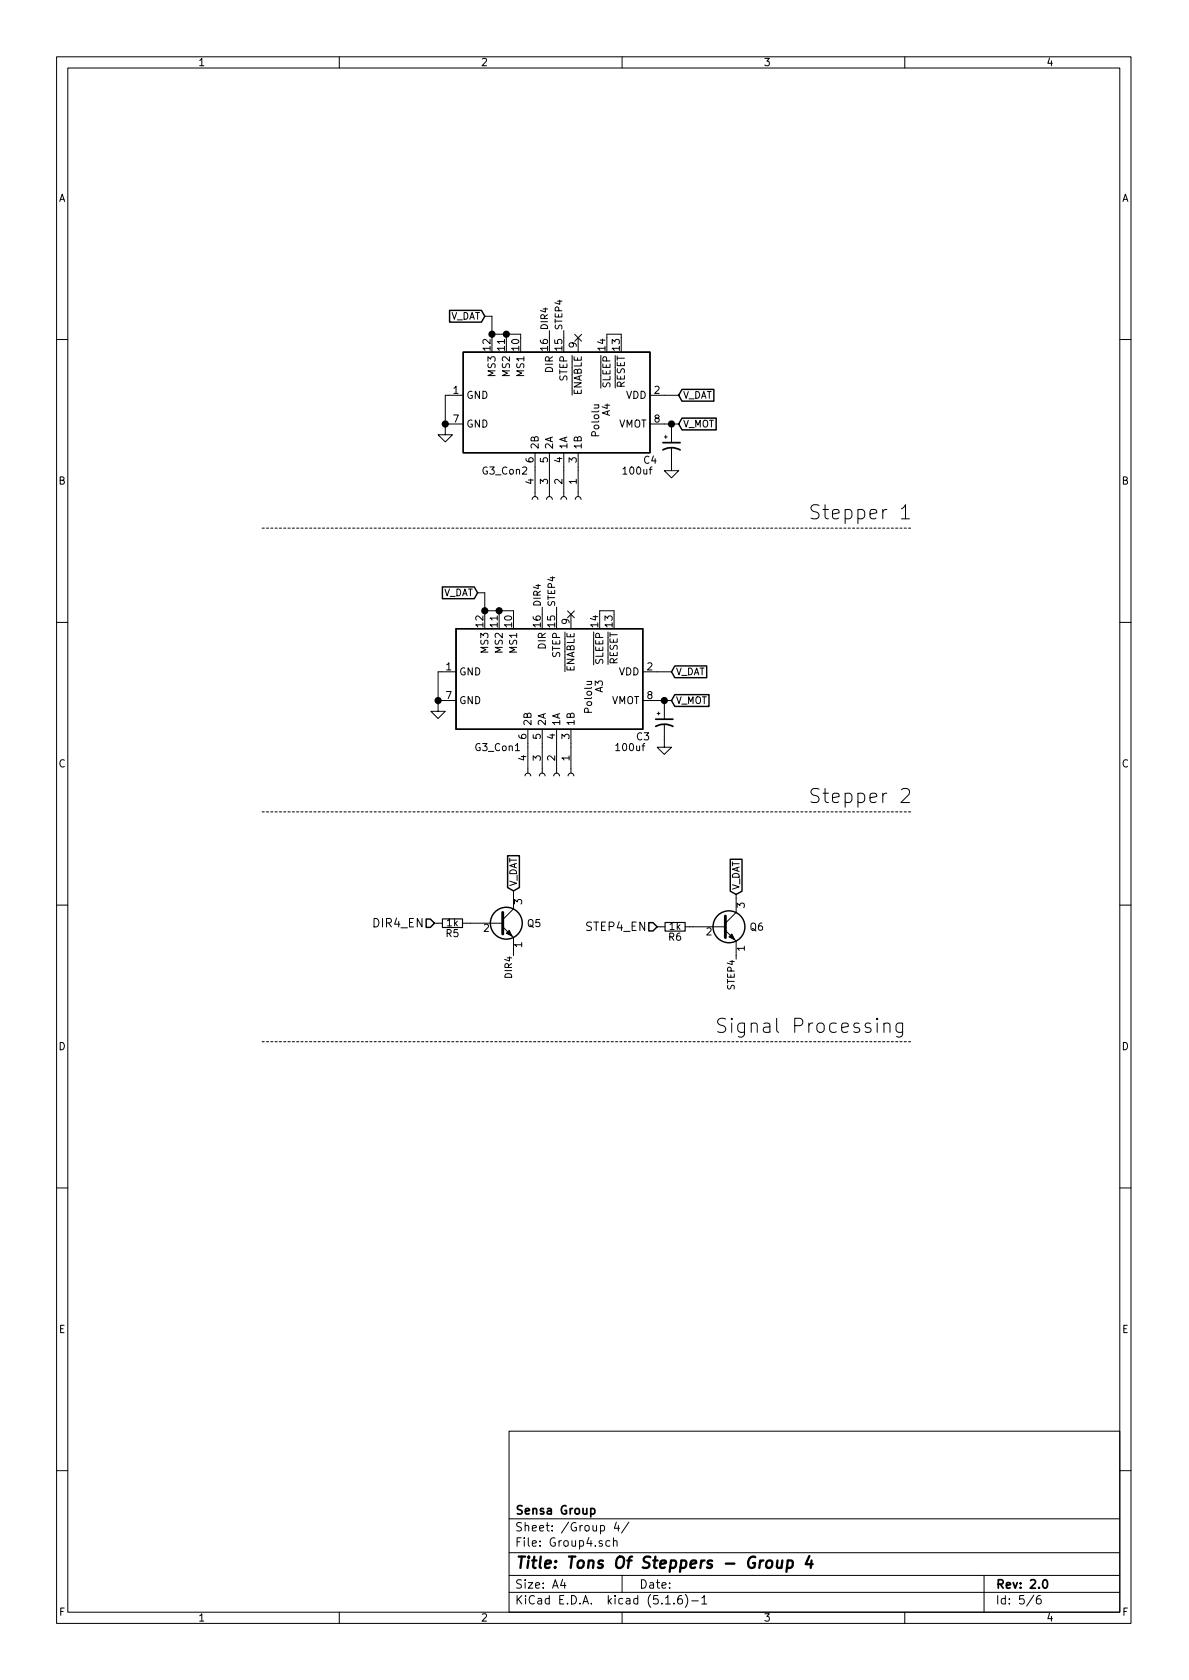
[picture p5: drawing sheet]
<svg xmlns="http://www.w3.org/2000/svg" width="210mm" height="297mm" viewBox="0 0 210 297" stroke-linecap="round" stroke-linejoin="round" font-family="sans-serif">
<g fill="none" stroke="#000" stroke-width=".18">
<path d="M10 10h190v277h-190zM12 12h186v273.1h-186zM60 10v2M110 10v2M160 10v2M85.7 55.9h1.3v3.8M87 59.1h5.1v.6M89.5 59.1v.6M97.2 58.5v1.2M99.7 58.5v1.2M101.6 59.1l1.2 1.2M102.2 59.7v2.6"/>
<path d="M102.8 59.1l-1.2 1.2M107.3 59.7v-.6h2.6v.6M10 60h2M78.7 75h3.2M81.9 69.9h-3.2v7h1.3l-1.3 1.2-1.2-1.2h1.2M105.1 71.6h.8M105.8 71.6l.1 .2-.1 .3h-.7M114.9 69.9h5.1M114.9 75h5.1M117.5 77.3h.5M117.7 77v.5M118.7 79.3v3.9h1.3l-1.3 1.3-1.2-1.3h1.2"/>
<path d="M118.7 75v3.3M198 60h2M94.1 88.3l.1-.3 .3-.2 .4 .1 .2 .4M94.6 80v7.8M96.6 88.3l.2-.3 .3-.2 .4 .1 .2 .4M97.2 80v7.8M99.2 88.3l.1-.3 .3-.2 .4 .1 .2 .4M99.7 80v7.8M101.7 88.3l.2-.3 .2-.2 .5 .1 .1 .4M102.2 80v7.8M159.4 90l.5-.4 .2-.4v2.5M159.4 91.7h1.4"/>
<path d="M10 110h2M80.6 118.8h-3.1v7h1.2l-1.2 1.2-1.3-1.2h1.3M84.5 104.8h1.2v3.8M85.7 108h5.1v.6M88.3 108v.6M95.9 107.4v1.2M98.4 107.4v1.2M100.4 108l1.2 1.2M101 108.6v2.6M101.6 108l-1.2 1.2M106 108.6v-.6h2.6v.6M113.7 118.8h5"/>
<path d="M198 110h2M77.5 123.9h3.1M92.8 137.2l.2-.3 .2-.2 .5 .1 .2 .4M93.3 128.9v7.8M95.4 137.2l.1-.3 .3-.2 .4 .1 .2 .4M95.9 128.9v7.8M97.9 137.2l.1-.3 .3-.2 .5 .1 .1 .4M98.4 128.9v7.8M100.5 137.2l.1-.3 .3-.2 .4 .1 .2 .4M101 128.9v7.8M103.8 120.5h.8M104.5 120.5l.1 .2v.3h-.8"/>
<path d="M113.7 123.9h5M116.2 126.1h.5M116.5 125.9v.5M117.5 128.2v3.9h1.2l-1.2 1.3-1.3-1.3h1.3M117.5 123.9v3.3M159.4 139.6l.4-.2h.6a.67 .67 0 0 1 .3 1.1l-1.4 1.4h1.5M90.8 157.5v3.2l-1.9 1.9M130.2 158.2v3.1l-1.9 1.9M10 160h2M76.8 163.2h1.4M81.8 163.2h7.1M88.9 163.9l1.9 1.9v3.1"/>
<path d="M116.2 163.9h1.4M121.2 163.9h7.1M128.3 164.5l1.9 1.9v3.2M198 160h2M155.1 180l-.1 .2 .1 .1 .1-.1-.1-.2v.3M156.3 181.1a.62 .62 0 0 1 1.1 .1v1.3M156.3 180.9v1.6M159.6 180.9v2a.67 .67 0 0 1-1.1 .3M159.6 181a.82 .82 0 0 0-1.1 .1l-.1 .2 .1 1 .4 .2 .7-.1M10 210h2M198 210h2M90 253h108v32.1h-108z"/>
<path d="M10 260h2M90 278.5h108M90 274.5h108M90 268.5h108M99.5 279.2l-.4 1.1h1M99.8 279.8v1M107.8 272.5l-.4-.1-.3 .3 .1 .6 .2 .1 .4-.1M108.5 272.5l.2-.1 .4 .1v.9M108.5 271.9v1.5M109 269.1l-.4 1.1h1M109.3 269.7v1M110 278.5v3"/>
<path d="M111.2 269.1l-1.3 2M174 278.5v6.6M198 260h2M60 285.1v1.9M90 281.5h108M110 285.1v1.9M117.7 283.6h.8M119.2 283.5v.1M120.5 282.1a.59 .59 0 0 0-.7 .6v.6l.2 .2 .4 .1 .2-.1 .1-.5-.2-.3h-.4l-.3 .3M121.2 281.9a1.71 1.71 0 0 1 0 2.3M122.3 283h1.2M124.1 282.5l.4-.4v1.5"/>
<path d="M124.1 283.6h.9M160 285.1v1.9M182.8 282l-1.2 2M184 282.1a.62 .62 0 0 0-.7 .6v.8l.3 .1 .4-.1 .1-.5-.1-.3h-.4l-.3 .3"/>
</g>
<path d="M117.2 79.5a3.2 3.2 0 0 1 3.1 0M117.2 78.3h3.1M116 128.4a3.2 3.2 0 0 1 3 0M116 127.2h3M104.5 266.8l.4-.1 .3 .3-.1 .6-.2 .1-.4-.1M184.5 279.5l.2-.2a.81 .81 0 0 1 .6 .6 .81 .81 0 0 1-.3 .8l-.1 .1a.79 .79 0 0 1-.4-1.3z" fill="none" stroke="#000" stroke-width=".3"/>
<path d="M135.7 276.1a.51 .51 0 0 1 .5-.2 .51 .51 0 0 1 .4 .4l-.1 .5a.56 .56 0 0 1-.5 .4 .56 .56 0 0 1-.5-.4zM137.5 275.9l-.1 1.2a.56 .56 0 0 0 .8-.1M138.4 275.9l-.2 1.3M139.3 276a.68 .68 0 0 1 .9 .1v.7a.66 .66 0 0 1-1 .3M139.3 275.9l-.2 2M143.1 275.1l-.6 1.5h1.2M143.5 275.9l-.1 1.3" fill="none" stroke="#000" stroke-width=".41"/>
<g fill="none" stroke="#000" stroke-width=".25">
<path d="M79.5 54.9h5.6l.6 1-.6 1.1h-5.6zM81.9 62.3h33v17.7h-33zM120.6 73.9h6v2.1h-6l-.6-1zM120.6 68.8h5.6v2.1h-5.6l-.6-1zM78.2 103.8h5.7l.6 1-.6 1.1h-5.7zM80.6 111.2h33.1v17.7h-33.1zM119.3 117.7h5.7v2.1h-5.7l-.6-1zM119.3 122.8h6.1v2.1h-6.1l-.6-1zM89.8 151.3h2v5.6l-1 .6-1-.6zM129.1 151.9h2.1v5.7l-1 .6-1.1-.6zM75.4 162.5h.7l.7 .7-.7 .8h-.7zM114.7 163.1h.8l.7 .8-.7 .7h-.8z"/>
<circle cx="89.5" cy="163.2" r="2.82"/>
<circle cx="128.9" cy="163.9" r="2.82"/>
</g>
<path d="M88.9 161.3v3.8M128.3 162v3.8" fill="none" stroke="#000" stroke-width=".51"/>
<path d="M90 164.5l.6 1-1.1-.5zM128.9 165.6l.5-.5 .5 1.1z" fill="#000" stroke="#000" stroke-width=".18"/>
<path d="M78.2 162.5h3.6v1.5h-3.6zM117.6 163.1h3.6v1.5h-3.6z" fill="none" stroke="#000" stroke-width=".2"/>
<path d="M46.4 93.4h114.9M46.4 143.5h114.9M46.4 184.2h114.9" fill="none" stroke="#000" stroke-width=".18" stroke-dasharray=".4 .4"/>
<g fill="#000" stroke="#000" stroke-width=".25">
<circle cx="87" cy="59.1" r=".51"/>
<circle cx="89.5" cy="59.1" r=".51"/>
<circle cx="78.7" cy="75" r=".51"/>
<circle cx="118.7" cy="75" r=".51"/>
<circle cx="85.7" cy="108" r=".51"/>
<circle cx="88.3" cy="108" r=".51"/>
<circle cx="77.5" cy="123.9" r=".51"/>
<circle cx="117.5" cy="123.9" r=".51"/>
</g>
<g font-size="3.5">
<text x="142.9" y="91.9">Stepper 1</text>
<text x="142.9" y="142">Stepper 2</text>
<text x="126.4" y="182.7">Signal Processing</text>
</g>
<text font-size="2.8" x="91" y="277.3">Title: Tons Of Steppers - Group 4</text>
<g font-size="2.1">
<text x="66.3" y="164">DIR4_EN</text>
<text x="103.8" y="164.6">STEP4_EN</text>
<text x="91" y="267.8">Sensa Group</text>
<text x="91" y="273.5">File: Group4.sch</text>
<text x="91" y="270.8">Sheet: /Group 4/</text>
<text x="91" y="280.9">Size: A4</text>
<text x="113" y="280.9">Date:</text>
<text x="176" y="280.9">Rev: 2.0</text>
<text x="91" y="283.7">KiCad E.D.A. kicad (5.1.6)-1</text>
<text x="176" y="283.7">Id: 5/6</text>
</g>
<g font-size="1.8">
<text x="35" y="11.7">1</text>
<text x="85" y="11.7">2</text>
<text x="135" y="11.7">3</text>
<text x="185" y="11.7">4</text>
<text x="10.4" y="35.7">A</text>
<text x="198.4" y="35.7">A</text>
<text x="86.7" y="62" transform="rotate(-90 86.7 62)">12</text>
<text x="89.3" y="62" transform="rotate(-90 89.3 62)">11</text>
<text x="91.8" y="62" transform="rotate(-90 91.8 62)">10</text>
<text x="96.9" y="62" transform="rotate(-90 96.9 62)">16</text>
<text x="97.8" y="65.8" transform="rotate(-90 97.8 65.8)">DIR</text>
<text x="99.4" y="62" transform="rotate(-90 99.4 62)">15</text>
<text x="102" y="61.5" transform="rotate(-90 102 61.5)">9</text>
<text x="107.1" y="62" transform="rotate(-90 107.1 62)">14</text>
<text x="109.6" y="62" transform="rotate(-90 109.6 62)">13</text>
<text x="80.2" y="69.6">1</text>
<text x="82.4" y="70.5">GND</text>
<text x="87.6" y="66.4" transform="rotate(-90 87.6 66.4)">MS3</text>
<text x="90.2" y="66.4" transform="rotate(-90 90.2 66.4)">MS2</text>
<text x="92.7" y="66.4" transform="rotate(-90 92.7 66.4)">MS1</text>
<text x="100.3" y="67.4" transform="rotate(-90 100.3 67.4)">STEP</text>
<text x="102.9" y="70" transform="rotate(-90 102.9 70)">ENABLE</text>
<text x="107.9" y="68.6" transform="rotate(-90 107.9 68.6)">SLEEP</text>
<text x="110.5" y="68.7" transform="rotate(-90 110.5 68.7)">RESET</text>
<text x="110.7" y="70.5">VDD</text>
<text x="115.7" y="69.6">2</text>
<text x="80.2" y="74.7">7</text>
<text x="82.4" y="75.6">GND</text>
<text x="106" y="77" transform="rotate(-90 106 77)">Pololu</text>
<text x="107.9" y="73.5" transform="rotate(-90 107.9 73.5)">A4</text>
<text x="109.3" y="75.6">VMOT</text>
<text x="115.7" y="74.7">8</text>
<text x="85.4" y="83.9">G3_Con2</text>
<text x="94.4" y="81.8" transform="rotate(-90 94.4 81.8)">6</text>
<text x="95.2" y="79.5" transform="rotate(-90 95.2 79.5)">2B</text>
<text x="96.9" y="81.8" transform="rotate(-90 96.9 81.8)">5</text>
<text x="97.8" y="79.5" transform="rotate(-90 97.8 79.5)">2A</text>
<text x="99.4" y="81.8" transform="rotate(-90 99.4 81.8)">4</text>
<text x="100.3" y="79.5" transform="rotate(-90 100.3 79.5)">1A</text>
<text x="102" y="81.8" transform="rotate(-90 102 81.8)">3</text>
<text x="102.9" y="79.5" transform="rotate(-90 102.9 79.5)">1B</text>
<text x="110.4" y="83.9">100uf</text>
<text x="113.9" y="82">C4</text>
<text x="10.4" y="85.7">B</text>
<text x="94.4" y="85.6" transform="rotate(-90 94.4 85.6)">4</text>
<text x="96.9" y="85.6" transform="rotate(-90 96.9 85.6)">3</text>
<text x="99.4" y="85.6" transform="rotate(-90 99.4 85.6)">2</text>
<text x="102" y="85.6" transform="rotate(-90 102 85.6)">1</text>
<text x="198.4" y="85.7">B</text>
<text x="85.5" y="110.9" transform="rotate(-90 85.5 110.9)">12</text>
<text x="88" y="110.9" transform="rotate(-90 88 110.9)">11</text>
<text x="90.6" y="110.9" transform="rotate(-90 90.6 110.9)">10</text>
<text x="95.6" y="110.9" transform="rotate(-90 95.6 110.9)">16</text>
<text x="98.2" y="110.9" transform="rotate(-90 98.2 110.9)">15</text>
<text x="100.7" y="110.4" transform="rotate(-90 100.7 110.4)">9</text>
<text x="105.8" y="110.9" transform="rotate(-90 105.8 110.9)">14</text>
<text x="108.3" y="110.9" transform="rotate(-90 108.3 110.9)">13</text>
<text x="78.9" y="118.5">1</text>
<text x="81.2" y="119.4">GND</text>
<text x="86.4" y="115.3" transform="rotate(-90 86.4 115.3)">MS3</text>
<text x="88.9" y="115.3" transform="rotate(-90 88.9 115.3)">MS2</text>
<text x="91.4" y="115.3" transform="rotate(-90 91.4 115.3)">MS1</text>
<text x="96.5" y="114.7" transform="rotate(-90 96.5 114.7)">DIR</text>
<text x="99.1" y="116.3" transform="rotate(-90 99.1 116.3)">STEP</text>
<text x="101.6" y="118.9" transform="rotate(-90 101.6 118.9)">ENABLE</text>
<text x="106.7" y="117.5" transform="rotate(-90 106.7 117.5)">SLEEP</text>
<text x="109.2" y="117.6" transform="rotate(-90 109.2 117.6)">RESET</text>
<text x="109.4" y="119.4">VDD</text>
<text x="114.5" y="118.5">2</text>
<text x="78.9" y="123.6">7</text>
<text x="81.2" y="124.5">GND</text>
<text x="104.7" y="125.9" transform="rotate(-90 104.7 125.9)">Pololu</text>
<text x="106.6" y="122.4" transform="rotate(-90 106.6 122.4)">A3</text>
<text x="108.1" y="124.5">VMOT</text>
<text x="114.5" y="123.6">8</text>
<text x="93.1" y="130.7" transform="rotate(-90 93.1 130.7)">6</text>
<text x="94" y="128.4" transform="rotate(-90 94 128.4)">2B</text>
<text x="95.6" y="130.7" transform="rotate(-90 95.6 130.7)">5</text>
<text x="96.5" y="128.4" transform="rotate(-90 96.5 128.4)">2A</text>
<text x="98.2" y="130.7" transform="rotate(-90 98.2 130.7)">4</text>
<text x="99.1" y="128.4" transform="rotate(-90 99.1 128.4)">1A</text>
<text x="100.7" y="130.7" transform="rotate(-90 100.7 130.7)">3</text>
<text x="101.6" y="128.4" transform="rotate(-90 101.6 128.4)">1B</text>
<text x="112.6" y="130.9">C3</text>
<text x="10.4" y="135.7">C</text>
<text x="84.1" y="132.8">G3_Con1</text>
<text x="93.1" y="134.5" transform="rotate(-90 93.1 134.5)">4</text>
<text x="95.6" y="134.5" transform="rotate(-90 95.6 134.5)">3</text>
<text x="98.2" y="134.5" transform="rotate(-90 98.2 134.5)">2</text>
<text x="100.7" y="134.5" transform="rotate(-90 100.7 134.5)">1</text>
<text x="109.1" y="132.8">100uf</text>
<text x="198.4" y="135.7">C</text>
<text x="92.3" y="159.9" transform="rotate(-90 92.3 159.9)">3</text>
<text x="131.7" y="160.5" transform="rotate(-90 131.7 160.5)">3</text>
<text x="78.9" y="165.7">R5</text>
<text x="79" y="163.8">1k</text>
<text x="85.5" y="164.8">2</text>
<text x="92.3" y="167.5" transform="rotate(-90 92.3 167.5)">1</text>
<text x="93.3" y="163.9">Q5</text>
<text x="118.3" y="166.3">R6</text>
<text x="118.4" y="164.4">1k</text>
<text x="124.9" y="165.4">2</text>
<text x="132.7" y="164.6">Q6</text>
<text x="131.7" y="168.2" transform="rotate(-90 131.7 168.2)">1</text>
<text x="10.4" y="185.7">D</text>
<text x="198.4" y="185.7">D</text>
<text x="10.4" y="235.7">E</text>
<text x="198.4" y="235.7">E</text>
<text x="10.5" y="285.7">F</text>
<text x="35" y="286.7">1</text>
<text x="85" y="286.7">2</text>
<text x="135" y="286.7">3</text>
<text x="185" y="286.7">4</text>
<text x="198.5" y="285.7">F</text>
</g>
<g font-size="1.7">
<text x="79.5" y="56.5">V_DAT</text>
<text x="96.9" y="58.5" transform="rotate(-90 96.9 58.5)">DIR4</text>
<text x="99.4" y="58.5" transform="rotate(-90 99.4 58.5)">STEP4</text>
<text x="120.8" y="70.5">V_DAT</text>
<text x="120.8" y="75.6">V_MOT</text>
<text x="78.3" y="105.4">V_DAT</text>
<text x="95.6" y="107.4" transform="rotate(-90 95.6 107.4)">DIR4</text>
<text x="98.2" y="107.4" transform="rotate(-90 98.2 107.4)">STEP4</text>
<text x="119.5" y="119.4">V_DAT</text>
<text x="119.5" y="124.4">V_MOT</text>
<text x="91.4" y="156.8" transform="rotate(-90 91.4 156.8)">V_DAT</text>
<text x="130.8" y="157.4" transform="rotate(-90 130.8 157.4)">V_DAT</text>
<text x="90.6" y="172.7" transform="rotate(-90 90.6 172.7)">DIR4</text>
<text x="129.9" y="174.8" transform="rotate(-90 129.9 174.8)">STEP4</text>
</g>
</svg>
